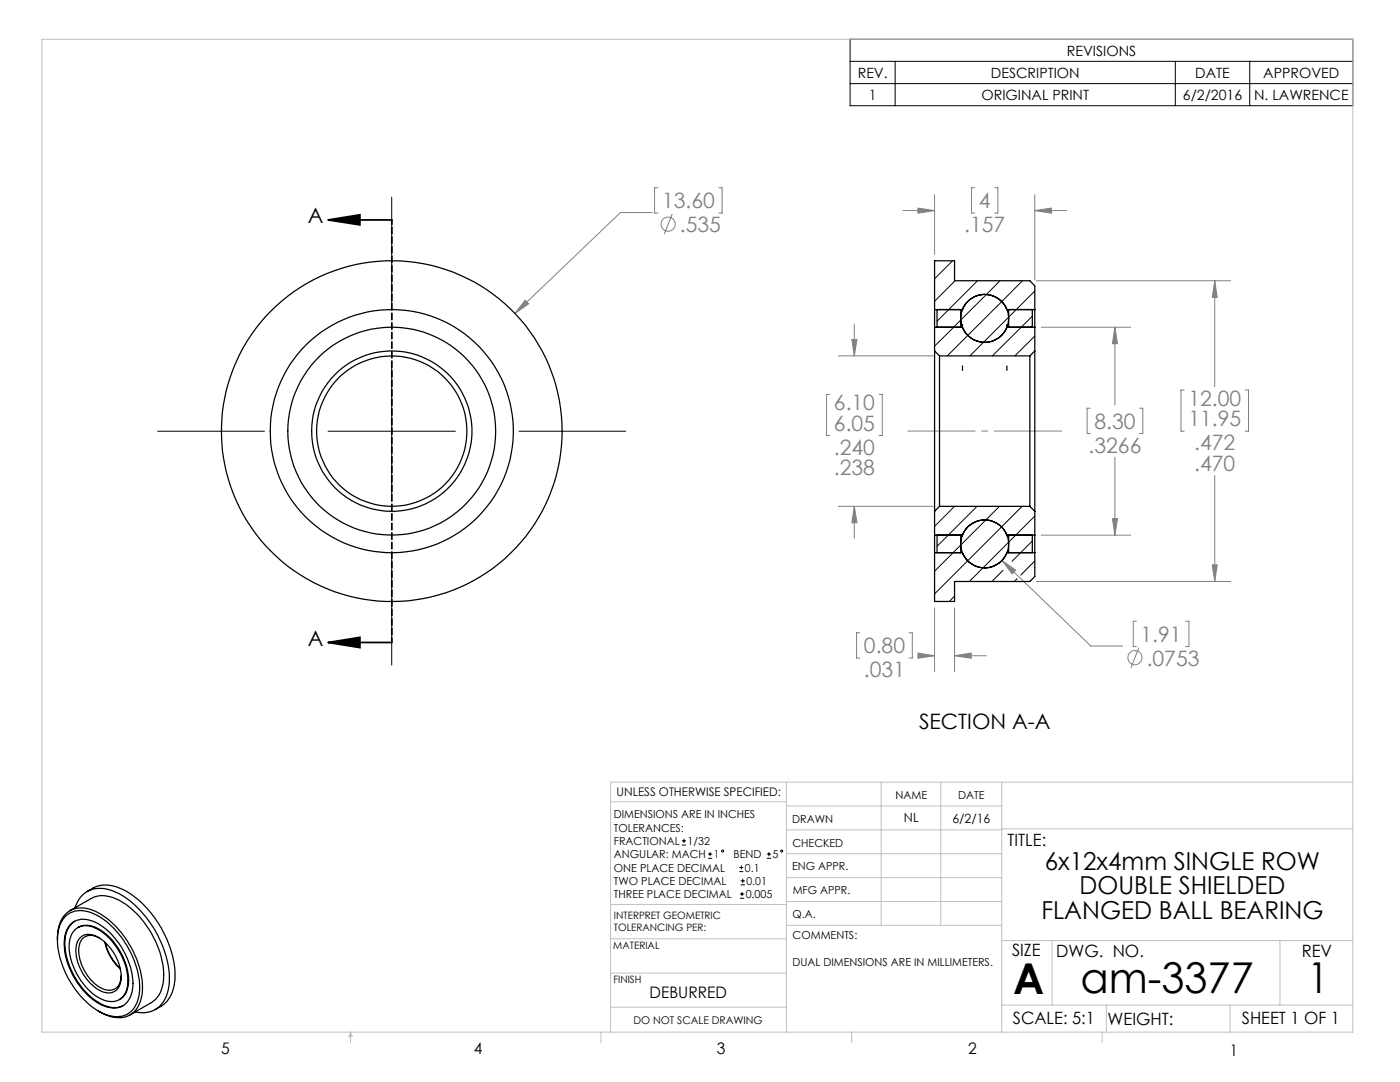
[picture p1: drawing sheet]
<svg xmlns="http://www.w3.org/2000/svg" width="279mm" height="216mm" viewBox="0 0 279 216" stroke-linecap="round" stroke-linejoin="round" font-family="sans-serif">
<g fill="none" stroke="#808080" stroke-width=".2">
<path d="M131.3 37.5h-.7v5h.7M143.5 37.5h.6v5h-.6M186.5 38.8v12M194.5 37.5h-.6v5h.6M198.5 37.5h.6v5h-.6M206.5 38.8v17M104.8 59.9l.7 .7-2.7 1.9zM130.2 42.4h-6.4l-21 20.1M134.2 42.7l-1.7 4M180.2 42h6.3M183.2 41.5l3.3 .5-3.3 .5zM206.5 42l3.3-.5v1z"/>
<path d="M206.5 42h6.4M206.8 56h38.8M242.4 56l.5 3.3h-1zM242.4 56v21.2M165.6 78.7h-.6v8.2h.6M167.3 71h18.9M170 67.7h1l-.5 3.3zM170.5 64.7v6.3M175.4 78.7h.7v8.2h-.7M207.8 65.3h17.9M222.5 65.3l.5 3.3h-1zM222.5 65.3v15.5"/>
<path d="M236.3 77.8h-.6v8.2h.6M248.5 77.8h.7v8.2h-.7M217.6 81.5h-.6v5h.6M222.5 91.3v15.5M227.4 81.5h.7v5h-.7M242.4 94.9v21.1M167.3 101h18.9M170.5 101l.5 3.3h-1zM170.5 101v6.4M200 111.8l2.7 2-.7 .7zM200 111.8l17.7 17.1h6.3M206.8 116h38.8"/>
<path d="M207.8 106.8h17.9M222 103.5h1l-.5 3.3zM241.9 112.7h1l-.5 3.3zM171.6 126.3h-.6v5h.6M181.4 126.3h.7v5h-.7M183.2 130.3l3.3 .5-3.3 .5zM184.4 130.8h2.1M186.5 121.3v12.7M190.5 130.8l3.3-.5v1zM190.5 121.3v12.7M190.5 130.8h6.4M226.8 124h-.6v5h.6"/>
<path d="M227.3 129.2l-1.6 4M236.6 124h.7v5h-.7"/>
<circle cx="133.3" cy="44.7" r="1.42"/>
<circle cx="226.5" cy="131.2" r="1.41"/>
</g>
<g fill="none" stroke="#000" stroke-width=".2">
<path d="M169.7 7.8h100.3v13.3h-100.3zM169.7 12.2h100.3M169.7 16.7h100.3M178.6 12.2v8.9M234.6 12.2v8.9M249.4 12.2v8.9M78.2 39.3v21.3M78.2 73.3v25.4M31.5 86h21.3M65.5 86h25.4M103.6 86h21.3M78.2 111.4v21.3"/>
<path d="M136.1 168.6h.8M136.1 167.8h.8M136.5 167.4v.8M141.3 171.3h.8M141.3 170.4h.8M141.7 170v.9M147.5 173.9h.8M147.5 173.1h.8M147.7 179.2h.8M147.7 178.4h.8M147.8 176.6h.9M147.8 175.8h.9"/>
<path d="M148 172.7v.8M148.1 178v.8M148.2 175.3v.9M153 171.3h.9M153 170.4h.9M153.5 170v.9"/>
<circle cx="144.2" cy="169.8" r=".21"/>
<circle cx="156" cy="169.8" r=".2"/>
</g>
<path d="M65.5 43.9l6.3-1v2zM65.5 43.9h12.7M65.5 128.2l6.3-1v2zM65.5 128.2h12.7" fill="none" stroke="#000" stroke-width=".35"/>
<path d="M78.2 43.9v84.3" fill="none" stroke="#000" stroke-width=".35" stroke-dasharray="1.3 .6" stroke-dashoffset=".4"/>
<path d="M211.9 86h-30.7" fill="none" stroke="#808080" stroke-width=".2" stroke-dasharray="15.2 1.3 1.3 1.3" stroke-dashoffset="1.8"/>
<g fill="none" stroke="#c0c0c0" stroke-width=".2">
<path d="M8.4 7.8h261.6v198.2h-261.6zM121.8 160h35.2M157 156.1v49.9M175.9 156.1v28.5M187.7 156.1v28.5M199.9 156.1v49.9M270 156.1h-148.2v49.9M157 170.4h42.9M157 165.6h42.9M157 160.8h42.9M157 175.1h42.9M157 179.9h42.9"/>
<path d="M199.9 165.4h70.1M121.8 194.2h35.2M121.8 187.3h35.2M121.8 180.5h35.2M157 184.6h42.9M199.9 187.7h70.1M210 187.7v12.9M255.4 187.7v12.9M70 206v2.1M70 206l.3 .8h-.7zM119.9 206v2.1M121.8 201h35.2"/>
<path d="M170 206v2.1M199.9 200.6h70.1M220 206v2.1M220.8 200.6v5.4M245.5 200.6v5.4"/>
</g>
<path d="M65.5 43.9l6.3-1v2zM65.5 128.2l6.3-1v2z" fill="#000"/>
<path d="M104.8 59.9l-2 2.6 2.7-1.9zM183.2 41.5l3.3 .5-3.3 .5zM206.5 42l3.3-.5v1zM242.4 56l.5 3.3h-1zM241.9 112.7h1l-.5 3.3zM170 67.7h1l-.5 3.3zM170.5 101l.5 3.3h-1zM200 111.8l2 2.7 .7-.7zM190.5 130.8l3.3-.5v1zM183.2 130.3l3.3 .5-3.3 .5zM222.5 65.3l.5 3.3h-1zM222 103.5h1l-.5 3.3z" fill="#808080"/>
<g fill="none" stroke="#000" stroke-width=".25">
<path d="M186.5 61.8h5.6a4.7 4.7 0 0 1 4.4-3.1 4.7 4.7 0 0 1 4.4 3.1h5.6M186.5 61.8v3.5M186.5 65.3h5.6a4.8 4.8 0 0 0 4.4 3 4.8 4.8 0 0 0 4.4-3h5.6M186.5 70v32M186.5 61.8v-9.8h4v4h15l1 1v4.8M186.5 65.3v4.7M186.5 70l1 1M187 61.8v3.5M187.5 71v30M187.5 71h18M191.7 61.8v3.5M192 65.1l-.1 .2"/>
<path d="M192.1 64.8v.2M192.1 73v.9M200.9 64.8v.2M200.9 73v.9M201 65.1l.1 .2M201.3 61.8v3.5M205.5 71v30M206 61.8v3.5M206.5 61.8v3.5M206.5 70v32M206.5 65.3v4.7M206.5 70l-1 1"/>
<path d="M186.5 110.3h5.6a4.7 4.7 0 0 0 4.4 3 4.7 4.7 0 0 0 4.4-3h5.6M186.5 106.8v3.5M186.5 106.8h5.6a4.7 4.7 0 0 1 4.4-3 4.7 4.7 0 0 1 4.4 3h5.6M186.5 110.3v9.7h4v-4h15l1-1v-4.7M186.5 102v4.8M187 106.8v3.5M187.5 101l-1 1M187.5 101h18M191.7 106.8v3.5M191.9 106.8l.1 .2M201.1 106.8l-.1 .2M201.3 106.8v3.5"/>
<path d="M205.5 101l1 1M206 106.8v3.5M206.5 106.8v3.5M206.5 102v4.8M17.4 177.9l1.1-.7a6.4 6.4 0 0 1 6.3 .4 21.1 21.1 0 0 1 9.8 14.1 9.8 9.8 0 0 1-1.3 8.2l-.8 .7-1.5 .8M11.5 187.5a6 6 0 0 1 2.9-6 6.7 6.7 0 0 1 6.3 1.3 18.8 18.8 0 0 1 7.7 14.7 5.6 5.6 0 0 1-2.9 5.2 6.5 6.5 0 0 1-5.9-.9M13 182.9a5.2 5.2 0 0 1 6.5-.2 17.8 17.8 0 0 1 8.3 15.2 4.8 4.8 0 0 1-3.8 4.9 9.4 9.4 0 0 1-7.6-3.7 17.4 17.4 0 0 1-4.9-12.9 6 6 0 0 1 1.5-3.3zM13.9 181.7l4.3-2.4a6.1 6.1 0 0 1 6.4 .8 18.6 18.6 0 0 1 8.1 14.9 5.7 5.7 0 0 1-2.5 5.1l-4.2 2.4M14.3 184.3a4 4 0 0 1 4.5-.4 14.7 14.7 0 0 1 7.7 12.7 4.4 4.4 0 0 1-2.8 4.4 6.6 6.6 0 0 1-5.6-1.9 15 15 0 0 1-5.3-11.4 4.8 4.8 0 0 1 1.5-3.4zM14.9 183.8a5.1 5.1 0 0 0-1.9 5.1 14.7 14.7 0 0 0 7.8 11.7 4.6 4.6 0 0 0 3.8 .1M14.9 185.6a3.7 3.7 0 0 1 4.6-.2 12.7 12.7 0 0 1 6 11 3.4 3.4 0 0 1-5.3 2.9 12.7 12.7 0 0 1-6.4-11.2 4.6 4.6 0 0 1 1.1-2.5zM15 181.1a5.2 5.2 0 0 1 7.4-3.4 18 18 0 0 1 8.9 8.6 17.1 17.1 0 0 1 2.2 11.5 5.1 5.1 0 0 1-6.5 4.1"/>
<path d="M15.5 185.1a4.1 4.1 0 0 1 4.5 .4 12.8 12.8 0 0 1 5.6 10.8 3.7 3.7 0 0 1-1.8 3.2M16 187.1a3 3 0 0 1 4 .2 9.6 9.6 0 0 1 4.1 8.6 2.57 2.57 0 0 1-4.1 1.8 9.6 9.6 0 0 1-4.8-9.1l.3-.9zM19.8 187.1a2.49 2.49 0 0 0-3.8 1 8 8 0 0 0 2.3 7.6 4.1 4.1 0 0 0 4.6 1.6 2.92 2.92 0 0 0 1.3-2.6M20.9 188a10.1 10.1 0 0 0 3.1 5.4M21 188.1a10.7 10.7 0 0 0 3 5.2"/>
<circle cx="196.5" cy="63.5" r="4.8"/>
<circle cx="78.2" cy="86" r="20.7"/>
<circle cx="78.2" cy="86" r="34"/>
<circle cx="78.2" cy="86" r="16"/>
<circle cx="78.2" cy="86" r="15"/>
<circle cx="78.2" cy="86" r="24.3"/>
<circle cx="196.5" cy="108.5" r="4.8"/>
</g>
<g fill="none" stroke="#000" stroke-width=".2">
<path d="M190.1 52l-3.6 3.6M190.6 56l-4.1 4.1M195.1 56l-8.1 8.1M199.6 56l-13.1 13.1M204 56l-14.9 15M206.5 58.1l-12.9 12.9M206 63.1l-8 7.9M206.5 67.1l-4 3.9M190.5 101l-4 4M190.5 119l-1.1 1M195 101l-8 8M199.5 101l-13 13"/>
<path d="M200.2 113.8l-2.3 2.2M203 115.5l-.6 .5M204 101l-17.5 17.5M206 108l-4 4M206.5 103l-13 13M206.5 111.9l-2.8 2.9"/>
</g>
<g font-size="8.5">
<text x="202.2" y="198.3">A</text>
<text x="215.6" y="198.1">am-3377</text>
<text x="260.9" y="198.1">1</text>
</g>
<g font-size="4.9">
<text x="208.5" y="173.5">6x12x4mm SINGLE ROW</text>
<text x="215.5" y="178.5">DOUBLE SHIELDED</text>
<text x="207.8" y="183.4">FLANGED BALL BEARING</text>
</g>
<g font-size="4.2" fill="#808080">
<text x="132.1" y="41.6">13.60</text>
<text x="195.4" y="41.6">4</text>
<text x="135.7" y="46.3">.535</text>
<text x="192.4" y="46.3">.157</text>
<text x="166.4" y="81.9">6.10</text>
<text x="237.2" y="81">12.00</text>
<text x="166.4" y="86">6.05</text>
<text x="218.4" y="85.6">8.30</text>
<text x="237.2" y="85.1">11.95</text>
<text x="238.3" y="89.8">.472</text>
<text x="166.4" y="90.7">.240</text>
<text x="166.4" y="94.8">.238</text>
<text x="217.3" y="90.3">.3266</text>
<text x="238.3" y="93.9">.470</text>
<text x="172.4" y="130.4">0.80</text>
<text x="227.6" y="128.1">1.91</text>
<text x="172.4" y="135.1">.031</text>
<text x="228.8" y="132.8">.0753</text>
</g>
<g font-size="4.2">
<text x="61.4" y="44.6">A</text>
<text x="61.4" y="128.9">A</text>
<text x="183.4" y="145.5">SECTION A-A</text>
</g>
<g font-size="3.4">
<text x="201.1" y="168.8">TITLE:</text>
<text x="202" y="190.8">SIZE</text>
<text x="210.8" y="190.9">DWG. NO.</text>
<text x="259.8" y="191">REV</text>
<text x="202.1" y="204.4">SCALE: 5:1</text>
<text x="221" y="204.5">WEIGHT:</text>
<text x="247.8" y="204.4">SHEET 1 OF 1</text>
</g>
<g font-size="3.2">
<text x="129.7" y="199">DEBURRED</text>
<text x="44.2" y="210.4">5</text>
<text x="94.6" y="210.3">4</text>
<text x="143.1" y="210.4">3</text>
<text x="193.2" y="210.3">2</text>
<text x="245.4" y="210.6">1</text>
</g>
<g font-size="2.8">
<text x="212.9" y="11.1">REVISIONS</text>
<text x="171.2" y="15.5">REV.</text>
<text x="197.8" y="15.5">DESCRIPTION</text>
<text x="238.5" y="15.5">DATE</text>
<text x="252.1" y="15.5">APPROVED</text>
<text x="173.4" y="19.9">1</text>
<text x="195.9" y="19.9">ORIGINAL PRINT</text>
<text x="236.1" y="19.9">6/2/2016</text>
<text x="250.3" y="19.9">N. LAWRENCE</text>
</g>
<g font-size="2.5">
<text x="180.4" y="164.1">NL</text>
<text x="190.1" y="164.2">6/2/16</text>
</g>
<text font-size="2.4" x="123.1" y="158.9">UNLESS OTHERWISE SPECIFIED:</text>
<g font-size="2.2">
<text x="178.7" y="159.4">NAME</text>
<text x="191.2" y="159.4">DATE</text>
<text x="122.5" y="163.3">DIMENSIONS ARE IN INCHES</text>
<text x="122.5" y="166">TOLERANCES:</text>
<text x="158.1" y="164.2">DRAWN</text>
<text x="122.5" y="168.6">FRACTIONAL</text>
<text x="122.5" y="173.9">ONE PLACE DECIMAL</text>
<text x="122.5" y="171.3">ANGULAR: MACH</text>
<text x="137.2" y="168.6">1/32</text>
<text x="142.5" y="171.3">1</text>
<text x="146.4" y="171.3">BEND</text>
<text x="148.7" y="173.9">0.1</text>
<text x="154.2" y="171.3">5</text>
<text x="158.1" y="173.7">ENG APPR.</text>
<text x="158.2" y="169.1">CHECKED</text>
<text x="122.5" y="179.2">THREE PLACE DECIMAL</text>
<text x="122.5" y="176.6">TWO PLACE DECIMAL</text>
<text x="148.8" y="179.2">0.005</text>
<text x="149" y="176.6">0.01</text>
<text x="158.2" y="178.4">MFG APPR.</text>
<text x="158.2" y="183.2">Q.A.</text>
<text x="158.2" y="187.4">COMMENTS:</text>
<text x="158.2" y="192.7">DUAL DIMENSIONS ARE IN MILLIMETERS.</text>
</g>
<text font-size="2.1" x="126.4" y="204.3">DO NOT SCALE DRAWING</text>
<g font-size="2">
<text x="122.5" y="183.3">INTERPRET GEOMETRIC</text>
<text x="122.5" y="185.9">TOLERANCING PER:</text>
<text x="122.4" y="189.4">MATERIAL</text>
<text x="122.4" y="196.2">FINISH</text>
</g>
</svg>
